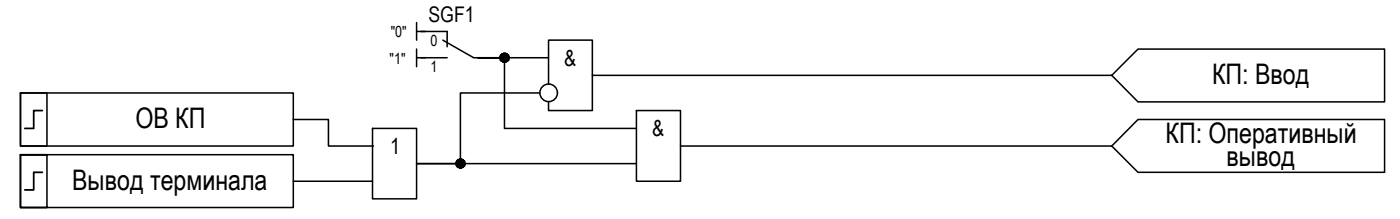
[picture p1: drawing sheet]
<svg xmlns="http://www.w3.org/2000/svg" width="233mm" height="36mm" viewBox="0 0 233 36" stroke-linecap="round" stroke-linejoin="round" font-family="sans-serif">
<path d="M69.9 5.2h4.4v2.6M69.9 9.6h4.4M73.6 6.7l5.1 2.9h4.4" fill="none" stroke="#000" stroke-width=".25"/>
<!-- layer: 0 -->
<g fill="none" stroke="#000" stroke-width=".25">
<path d="M3.4 15.4h45.3v8.8h-45.3zM3.4 15.4h4.4v8.8h-4.4zM48.7 19.8h5.9v4.4h7.3M69.2 3.7v3M69.2 8.1v3M69.2 5.2h1.5M69.2 9.6h1.5M89.7 15.4h-13.2v11.7h-7.3h36.6M91.2 14v-7.3h7.2v11.6h-7.2v-1.4M91.2 9.6h-11.8h4.4v11.7h22M98.4 12.5h86.4M105.8 18.3h7.3v11.8h-7.3z"/>
<path d="M184.8 12.5l4.3-4.4h41v8.8h-41zM189.1 19.8h41v8.8h-41l-4.3-4.4zM3.4 25.7v8.7h4.4v-8.7h-4.4h45.3v8.7h-45.3zM48.7 30.1h13.2M61.9 24.2h.1M61.9 21.3h7.3v11.7h-7.3zM113.1 24.2h71.7"/>
<circle cx="83.9" cy="9.6" r=".74"/>
<circle cx="91.2" cy="15.4" r="1.46"/>
<circle cx="76.5" cy="27.1" r=".74"/>
</g>
<g fill="#000" stroke="#000" stroke-width=".17">
<path d="M83.7 10.3h.3zM83.7 8.9h.2zM76.4 27.9h.3zM76.4 26.4h.2z"/>
<path d="M83.7 10.3h.2zM83.7 10.3h.2z"/>
<path d="M83.7 8.9h.3zM83.7 8.9h.3z"/>
<path d="M83.7 8.9h.3zM83.6 8.9h.4z"/>
<path d="M83.6 8.9h.5zM83.5 8.9h.6z"/>
<path d="M83.6 10.3h.4zM83.6 10.3h.4z"/>
<path d="M83.5 8.9h.7zM83.5 8.9h.7z"/>
<path d="M83.5 10.3h.6zM83.5 10.3h.5z"/>
<path d="M83.5 8.9l.8 .1zM83.4 9h.9z"/>
<path d="M83.5 10.2h.7zM83.5 10.2l.6 .1z"/>
<path d="M83.4 9h.9zM83.4 9h.9z"/>
<path d="M83.4 10.2h.9zM83.4 10.2h.8z"/>
<path d="M83.4 9l1 .1zM83.3 9.1h1.1z"/>
<path d="M83.4 10.1h.9zM83.4 10.1l.9 .1z"/>
<path d="M83.3 9.1h1.1zM83.2 9.1h1.2z"/>
<path d="M83.2 9.1l1.3 .1zM83.2 9.1l1.3 .1h-1.3z"/>
<path d="M83.2 10l1.2 .1zM83.2 10l1.2 .1z"/>
<path d="M83.3 10.1h1.1zM83.3 10.1h1z"/>
<path d="M83.2 9.2h1.3zM83.2 9.2h1.3z"/>
<path d="M83.2 9.2l1.3 .1zM83.2 9.2l1.3 .1h-1.3z"/>
<path d="M83.2 9.9l1.3 .1v-.1zM83.2 9.9l1.3 .1z"/>
<path d="M83.2 10h1.3zM83.2 10h1.2z"/>
<path d="M83.2 9.3l1.4 .1zM83.1 9.4h1.5z"/>
<path d="M83.2 9.9h1.3zM83.2 9.9h1.3z"/>
<path d="M83.1 9.4l1.5 .1v-.1zM83.1 9.4l1.5 .1h-1.5z"/>
<path d="M83.1 9.5h1.5zM83.1 9.5h1.5h-1.5z"/>
<path d="M83.1 9.5l1.5 .1zM83.1 9.5l1.5 .1z"/>
<path d="M83.1 9.6l1.5 .1v-.1zM83.1 9.6l1.5 .1h-1.5z"/>
<path d="M83.1 9.7h1.5zM83.1 9.7h1.5z"/>
<path d="M83.1 9.7l1.5 .1v-.1zM83.1 9.7l1.5 .1h-1.5z"/>
<path d="M83.1 9.8l1.4 .1 .1-.1zM83.1 9.8l1.4 .1z"/>
<path d="M76.4 27.9h.2zM76.4 27.9h.2z"/>
<path d="M76.4 26.4h.3zM76.4 26.4h.3z"/>
<path d="M76.4 26.4h.4zM76.3 26.4h.5z"/>
<path d="M76.3 26.4l.5 .1zM76.2 26.5h.6z"/>
<path d="M76.3 27.8h.5zM76.3 27.8l.4 .1z"/>
<path d="M76.2 26.5h.7zM76.2 26.5h.7z"/>
<path d="M76.2 27.8h.6zM76.2 27.8h.6z"/>
<path d="M76.2 26.5l.7 .1zM76.1 26.6h.8z"/>
<path d="M76.2 27.8h.7zM76.2 27.8h.6z"/>
<path d="M76.1 26.6h.9zM76 26.6h1z"/>
<path d="M76.1 27.7h.8zM76.1 27.7l.8 .1z"/>
<path d="M76 26.6h1.1zM76 26.6h1.1z"/>
<path d="M76 27.7h1zM76 27.7h.9z"/>
<path d="M76 26.6l1.1 .1zM76 26.7h1.1z"/>
<path d="M76 27.7h1.1zM76 27.7h1z"/>
<path d="M76 26.7h1.1zM76 26.7h1.1z"/>
<path d="M76 27.6l1.1 .1v-.1zM76 27.6l1.1 .1z"/>
<path d="M75.9 26.7l1.3 .1zM75.9 26.7l1.3 .1h-1.3z"/>
<path d="M75.9 27.5h1.2zM75.9 27.5l1.2 .1z"/>
<path d="M75.9 26.8l1.3 .1zM75.8 26.9h1.4z"/>
<path d="M75.8 26.9h1.4zM75.8 26.9h1.4h-1.4z"/>
<path d="M75.8 27.4l1.4 .1v-.1zM75.8 27.4l1.4 .1z"/>
<path d="M75.9 27.5h1.3zM75.9 27.5h1.2z"/>
<path d="M75.8 26.9l1.4 .1zM75.8 26.9l1.4 .1z"/>
<path d="M75.8 27l1.4 .1v-.1zM75.8 27l1.4 .1h-1.4z"/>
<path d="M75.8 27.1h1.5zM75.8 27.1h1.5h-1.5z"/>
<path d="M75.8 27.2l1.4 .1v-.1zM75.8 27.2l1.4 .1h-1.4z"/>
<path d="M75.8 27.3l1.4 .1v-.1zM75.8 27.3l1.4 .1z"/>
<path d="M75.8 27.4h1.4zM75.8 27.4h1.4z"/>
<path d="M75.8 27.1h1.5zM75.8 27.1l1.4 .1z"/>
</g>
<path d="M7 18.3h-1.4v3h-1.5M7 28.6h-1.4v2.9h-1.5" fill="none" stroke="#000" stroke-width=".3"/>
<g font-size="4.7">
<text x="201.4" y="13.9">КП: Ввод</text>
<text x="22.5" y="21.3">ОВ КП</text>
<text x="193.7" y="23.7">КП: Оперативный</text>
<text x="203.8" y="27.6">вывод</text>
<text x="12" y="31.5">Вывод терминала</text>
</g>
<g font-size="3.7">
<text x="93.8" y="10.9">&amp;</text>
<text x="108.4" y="22.6">&amp;</text>
<text x="64.8" y="25.5">1</text>
</g>
<text font-size="3.6" x="71.2" y="3.6">SGF1</text>
<g font-size="2.6">
<text x="64.7" y="10.7">&quot;1&quot;</text>
<text x="65" y="6.1">&quot;0&quot;</text>
<text x="71.6" y="7.6">0</text>
<text x="71.6" y="12">1</text>
</g>
</svg>
